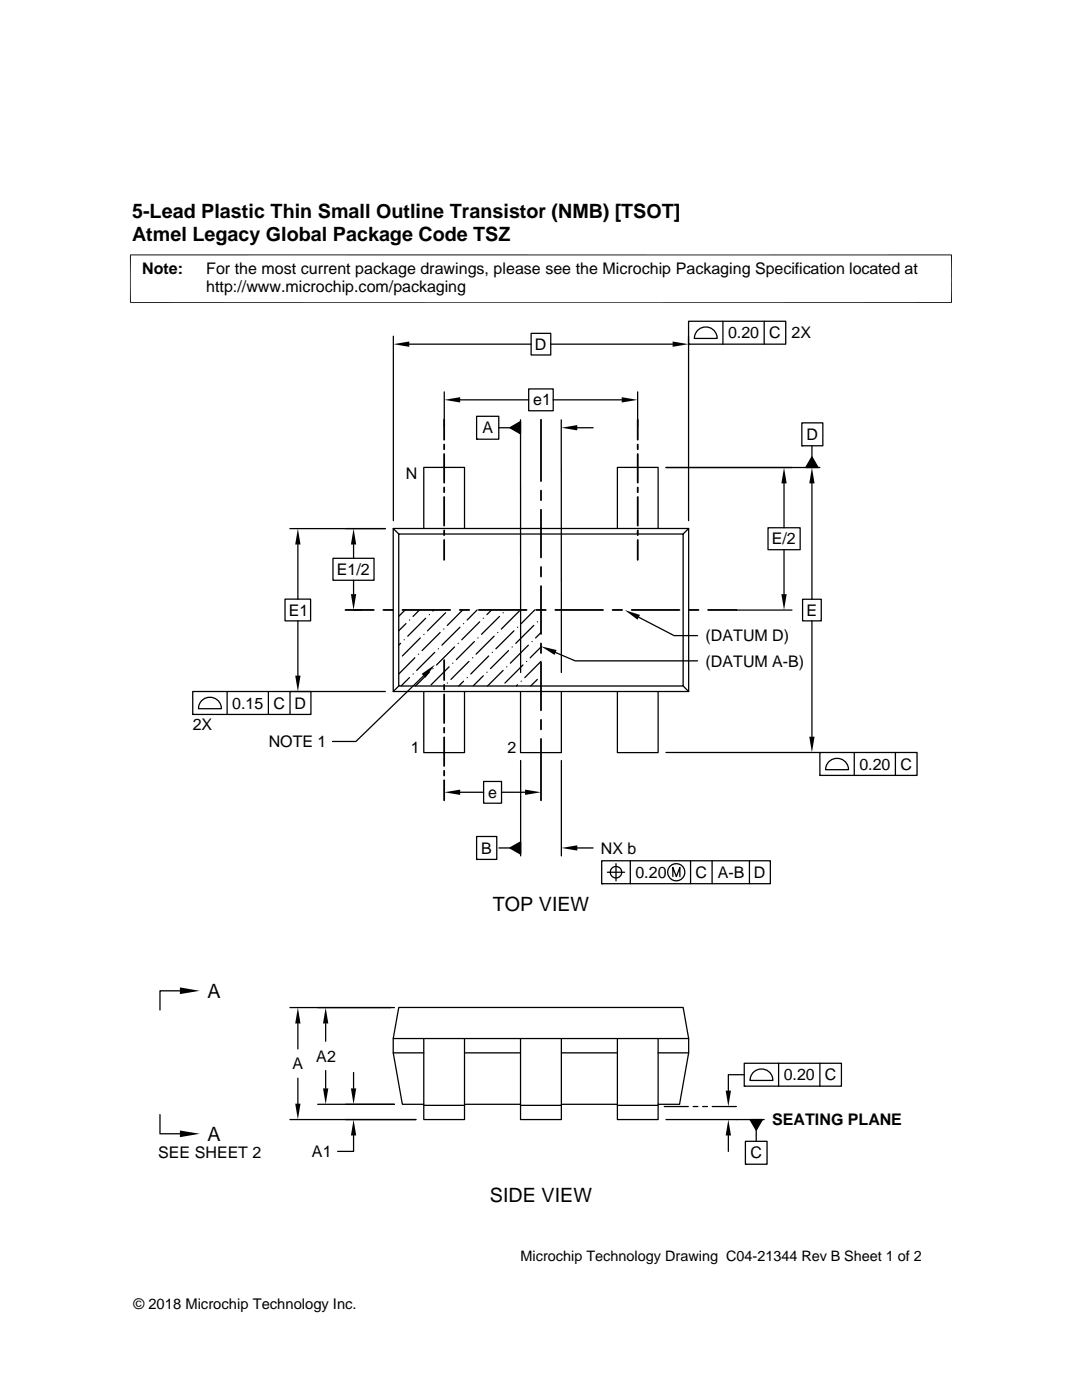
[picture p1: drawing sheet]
<svg xmlns="http://www.w3.org/2000/svg" width="216mm" height="279mm" viewBox="0 0 216 279" stroke-linecap="round" stroke-linejoin="round" font-family="sans-serif">
<g fill="none" stroke="#000" stroke-width=".36">
<path d="M88.6 83.8v4M88.6 88.7v1M88.6 90.6v5.7M88.6 97.3v.9M88.6 99.2v5.7M107.9 83.8v12.2M107.9 97.9v1.9M127.3 83.8v4M127.3 88.7v1M127.3 90.6v5.7M127.3 97.3v.9M127.3 99.2v5.7"/>
<path d="M88.6 105.9v.9M88.6 107.8v3.9M107.9 101.7v9.6M107.9 113.2v1.9M107.9 117v9.5M127.3 105.9v.9M127.3 107.8v3.9M68.9 121.7h5.7M76.5 121.7h1.9M80.3 121.7h9.5M88.6 131.7v4M88.6 136.7v.9"/>
<path d="M88.6 138.6v5.7M91.7 121.7h1.9M95.5 121.7h9.6M107 121.7h1.9M107.9 128.4v1.9M107.9 132.2v9.6M110.8 121.7h9.5M122.2 121.7h1.9M126 121.7h9.6M137.5 121.7h1.9M141.3 121.7h5.6M88.6 145.2v1"/>
<path d="M88.6 147.2v5.7M88.6 153.8v1M88.6 155.7v4M107.9 143.7v1.9M107.9 147.5v12.2"/>
</g>
<g fill="none" stroke="#000" stroke-width=".25">
<path d="M78.5 67.1v36.8M81.7 68.7h24.3M88.6 78.2v7M91.8 79.8h13.7M105.5 77.6h4.9v4.4h-4.9zM106 66.5h3.9v4.3h-3.9zM109.9 68.7h24.3M110.4 79.8h13.7M127.2 78.2v7M137.4 64.1h19.4v4.6h-19.4zM137.4 68.7h.1M137.4 67.1v36.8"/>
<path d="M139.3 65.8a2.28 2.28 0 0 1 2.5-.3 2.28 2.28 0 0 1 1.3 2h-4.6l.4-1.1zM144.3 64.1v4.6M152.5 64.1v4.6M95.1 83.1h4.4v4.6h-4.4zM95.1 87.7h.1M99.5 85.4h2.2M101.7 85.4l2.2-1.3v2.5zM103.9 83.8v50.4M112 83.8v50.4M115.2 85.4h3.2M132.9 93.3h30.7M156.4 96.5v8.8"/>
<path d="M160 84.4h4.2v4.6h-4.2zM160 89h.1M162 91.2l1.2 2.1h-2.4zM162 89v2.2M162 96.5v23.1M56.9 119.6h5.1v4.3h-5.1zM57.8 105.5h19.1M59.4 108.7v10.9M66.4 111.4h8.2v4.4h-8.2zM70.5 108.7v2.7M70.5 115.8v2.8M78.5 105.5l1.1 1.1"/>
<path d="M78.5 105.5h58.9v32.5h-58.9zM79.6 106.6h56.7v30.3h-56.7zM84.6 105.5v-12.2h8.1v12.2M123.2 105.5v-12.2h8.1v12.2M137.4 105.5l-1.1 1.1M153.2 105.3h6.5v4.4h-6.5zM156.4 109.7v8.9M160.1 119.6h3.8v4.3h-3.8zM38.5 138h23.5v4.6h-23.5zM40.4 139.7a2.29 2.29 0 0 1 2.4-.4 2.29 2.29 0 0 1 1.4 2.1h-4.6l.3-1.1zM45.3 138v4.6M53.6 138v4.6"/>
<path d="M59.4 123.9v10.9M70.5 121.8h1.6M76.9 138h-19v4.6M79.6 136.9l-1.1 1.1M79.9 128.4l-.3 .4M80.6 127.7h.1M80.8 121.7l-1.2 1.3M81 124.5l-1.4 1.4M81.7 135.2l-1.7 1.7M81.7 123.7h.1M82.4 134.5h.1M82.8 131.3l-3.2 3.2"/>
<path d="M83.5 130.6h.1M83.7 121.7l-1.3 1.3M83.9 127.3l-3.6 3.6M84.5 134.9l-13.5 13.1h-4.7M84.6 138v12.2h8.1v-12.2M84.6 126.6h.1M84.9 123.4l-3.5 3.6M85.7 134.2l-2.8 2.7M85.7 122.7h.1M86.4 133.4h.1M86.6 121.7l-.2 .2M86.7 130.2l-3.6 3.6"/>
<path d="M87.5 129.5h.1M87.8 126.2l-3.6 3.6M88.5 125.5h.1M88.9 122.3l-3.6 3.6M89.3 136.3h.1M89.6 133.1l-3.6 3.6M90.3 132.4h.1M90.7 129.1l-3.6 3.6M91.4 128.4h.1M91.8 125.2l-3.6 3.6M92.3 121.7l-3 3.1M92.5 124.5h.1"/>
<path d="M92.5 136l-1 .9M93.2 135.2h.1M93.6 132l-3.6 3.6M94.3 131.3h.1M94.7 128l-3.6 3.6M95.2 121.7l-2 2M95.4 127.3h.1M95.7 124.1l-3.6 3.6M96.4 123.4h.1M96.4 134.9l-2 2M97.2 134.2h.1M97.5 130.9l-3.6 3.6"/>
<path d="M98.1 121.7l-.9 1M98.2 130.2h.1M98.6 127l-3.6 3.6M99.3 126.2h.1M99.7 123l-3.6 3.6M100.4 133.8l-3.1 3.1M100.4 122.3h.1M101.1 133.1h.1M101.5 129.8l-3.6 3.6M102.2 129.1h.1M102.6 125.9l-3.6 3.6M103.3 136.7l-.3 .2"/>
<path d="M103.3 125.2h.1M103.6 121.9l-3.6 3.6M103.9 138v12.2h8.1v-12.2M104 136h.1M104.4 132.7l-3.6 3.6M105.1 132h.1M105.4 128.8l-3.6 3.6M106.2 128h.1M106.5 124.8l-3.6 3.6M106.7 121.7l-2.7 2.8M107.2 124.1h.1M107.2 135.6l-1.3 1.3"/>
<path d="M107.9 126.2l-1 1.1M107.9 129.1l-2.1 2.2M107.9 132l-3.2 3.2M110.8 130.2l4 1.7h24.4M123.2 138v12.2h8.1v-12.2M127.5 123.2l7 3.7M134.6 126.9h4.6M136.3 136.9l1.1 1.1M146.9 121.8h11.1M162 123.9v23.1M38.5 142.6h.1M91.8 158.1h4.7"/>
<path d="M96.5 156h3.6v4.3h-3.6zM100.1 158.1h4.7M103.9 151.8v19M112 151.8v19M132.9 150.2h30.7M163.6 150.2h19.4v4.5h-19.4zM163.6 154.7h.1M165.5 151.9a2.29 2.29 0 0 1 2.5-.4 2.29 2.29 0 0 1 1.3 2.1h-4.6l.4-1.2zM170.5 150.2v4.5M178.7 150.2v4.5M95.1 166.9h4v4.6h-4zM95.1 171.5h.1"/>
<path d="M99.5 169.2h2.2M101.7 169.2l2.2-1.2v2.5zM115.2 169.2h3.1M120.1 171.8h33.6v4.6h-33.6zM120.1 176.4h.1M121.2 174.1h3.4M122.9 172.4v3.4M125.8 171.8v4.6M134.3 174.9v-1.8l.7 1.8 .7-1.8v1.8M137.8 171.8v4.6M142.1 171.8v4.6M149.5 171.8v4.6"/>
<path d="M35.9 197.7h-4v3.9M57.8 201.1h20.9M59.4 204.3v5M59.4 215.2v5.1M65 204.3v3.5M65 213.7v3.5M70.5 214v3.2M78.5 207.3h58.9M78.5 210.1h6.1M84.6 207.3v16.1h8.1v-16.1M92.7 210.1h11.2M103.9 207.3v16.1h8.1v-16.1"/>
<path d="M112 210.1h11.2M123.2 207.3v16.1h8.1v-16.1M131.3 210.1h6.1M148.5 212.2h19.4v4.6h-19.4zM148.5 216.8h.1M148.5 214.5h-3.2v3.2M150.4 213.9a2.28 2.28 0 0 1 2.5-.4 2.28 2.28 0 0 1 1.3 2.1h-4.6l.4-1.1zM155.4 212.2v4.6M163.6 212.2v4.6M31.9 222.4v3.9h4M57.8 223.4h25.2M63.4 220.4h15.3"/>
<path d="M70.5 226.6v3.2h-3.1M84.6 220.4h-4.3l-1.8-10.3v-2.8l1.1-6.2h56.7l1.1 6.2v2.8l-1.8 10.3h-4.3M84.6 220.6h8.1M92.7 220.4h11.2M103.9 220.6h8.1M112 220.4h11.2M123.2 220.6h8.1M132.5 220.8h4.9M132.9 223.4h19.6M138.3 220.8h1M140.2 220.8h1M142.1 220.8h4.8"/>
<path d="M145.3 226.6v3.2M148.7 227.8h4.4v4.5h-4.4zM148.7 232.3h.1M149.7 223.4h2.4l-1.2 2.2zM150.9 225.6v2.2"/>
<circle cx="122.9" cy="174.1" r="1.14"/>
<circle cx="134.9" cy="174.1" r="1.71"/>
</g>
<g fill="#000">
<path d="M78.5 68.7l3.2-.5v1zM88.6 79.8l3.2-.5v1zM124.1 79.3l3.1 .5-3.1 .5zM134.2 68.2l3.2 .5-3.2 .5zM101.7 85.4l2.2-1.3v2.5zM112 85.4l3.2-.6v1.1zM156.4 93.3l.6 3.2h-1.1zM162 93.3l.5 3.2h-1zM162 91.2l1.2 2.1h-2.4zM59.4 105.5l.6 3.2h-1.1zM70 118.6h1.1l-.6 3.2zM70.5 105.5l.6 3.2h-1.1z"/>
<path d="M155.9 118.6h1.1l-.6 3.2zM58.9 134.8h1.1l-.6 3.2zM84.1 134.5l2.7-1.8-1.9 2.6zM108 129l3.1 .7-.4 1zM124.7 121.8l3 .9-.5 1zM88.6 158.1l3.2-.5v1zM104.8 157.6l3.1 .5-3.1 .5zM161.5 147h1l-.5 3.2zM101.7 169.2l2.2-1.2v2.5zM112 169.2l3.2-.5v1.1zM35.9 197.1l4 .6-4 .7zM59.4 201.1l.6 3.2h-1.1z"/>
<path d="M64.5 217.2h1l-.5 3.2zM65 201.1l.5 3.2h-1zM70 217.2h1.1l-.6 3.2zM144.8 217.7h1.1l-.6 3.1zM35.9 225.6l4 .7-4 .6zM58.9 220.3h1.1l-.6 3.1zM70.5 223.4l.6 3.2h-1.1zM145.3 223.4l.6 3.2h-1.1zM149.7 223.4h2.4l-1.2 2.2z"/>
</g>
<path d="M26 50.8v9.7M189.9 50.8v9.7M189.9 50.9h-164M25.9 60.4h164" fill="none" stroke="#000" stroke-width=".2"/>
<g font-size="3.9">
<text x="26.4" y="43.5">5-Lead Plastic Thin Small Outline Transistor (NMB) [TSOT]</text>
<text x="26.4" y="48">Atmel Legacy Global Package Code TSZ</text>
<text x="98.3" y="181.8">TOP VIEW</text>
<text x="41.4" y="199.1">A</text>
<text x="41.4" y="227.7">A</text>
<text x="97.8" y="239.9">SIDE VIEW</text>
</g>
<g font-size="3.2">
<text x="28.4" y="54.6">Note:</text>
<text x="41.1" y="58.3">http://www.microchip.com/packaging</text>
<text x="41.1" y="54.6">For the most current package drawings, please see the Microchip Packaging Specification located at</text>
<text x="106.7" y="69.8">D</text>
<text x="145.3" y="67.5">0.20</text>
<text x="153.5" y="67.5">C</text>
<text x="157.9" y="67.5">2X</text>
<text x="106.4" y="80.9">e1</text>
<text x="96.2" y="86.5">A</text>
<text x="160.9" y="87.8">D</text>
<text x="81" y="95.6">N</text>
<text x="154" y="108.6">E/2</text>
<text x="67.2" y="114.7">E1/2</text>
<text x="57.6" y="122.9">E1</text>
<text x="160.9" y="122.9">E</text>
<text x="140.8" y="128">(DATUM D)</text>
<text x="140.8" y="133.1">(DATUM A-B)</text>
<text x="46.3" y="141.4">0.15</text>
<text x="54.5" y="141.4">C</text>
<text x="58.8" y="141.4">D</text>
<text x="38.5" y="145.8">2X</text>
<text x="53.6" y="149.1">NOTE 1</text>
<text x="82" y="150.2">1</text>
<text x="101.3" y="150.2">2</text>
<text x="171.5" y="153.6">0.20</text>
<text x="179.7" y="153.6">C</text>
<text x="97.4" y="159.3">e</text>
<text x="96" y="170.4">B</text>
<text x="119.9" y="170.4">NX b</text>
<text x="126.8" y="175.2">0.20</text>
<text x="138.8" y="175.2">C</text>
<text x="143.2" y="175.2">A-B</text>
<text x="150.4" y="175.2">D</text>
<text x="58.4" y="213.4">A</text>
<text x="63.1" y="211.9">A2</text>
<text x="156.4" y="215.6">0.20</text>
<text x="164.6" y="215.6">C</text>
<text x="154.1" y="224.6">SEATING PLANE</text>
<text x="31.6" y="231.1">SEE SHEET 2</text>
<text x="62.3" y="230.9">A1</text>
<text x="149.7" y="231.2">C</text>
</g>
<g font-size="2.9">
<text x="103.9" y="251.7">Microchip Technology Drawing C04-21344 Rev B Sheet 1 of 2</text>
<text x="26.6" y="261.3">© 2018 Microchip Technology Inc.</text>
</g>
</svg>
